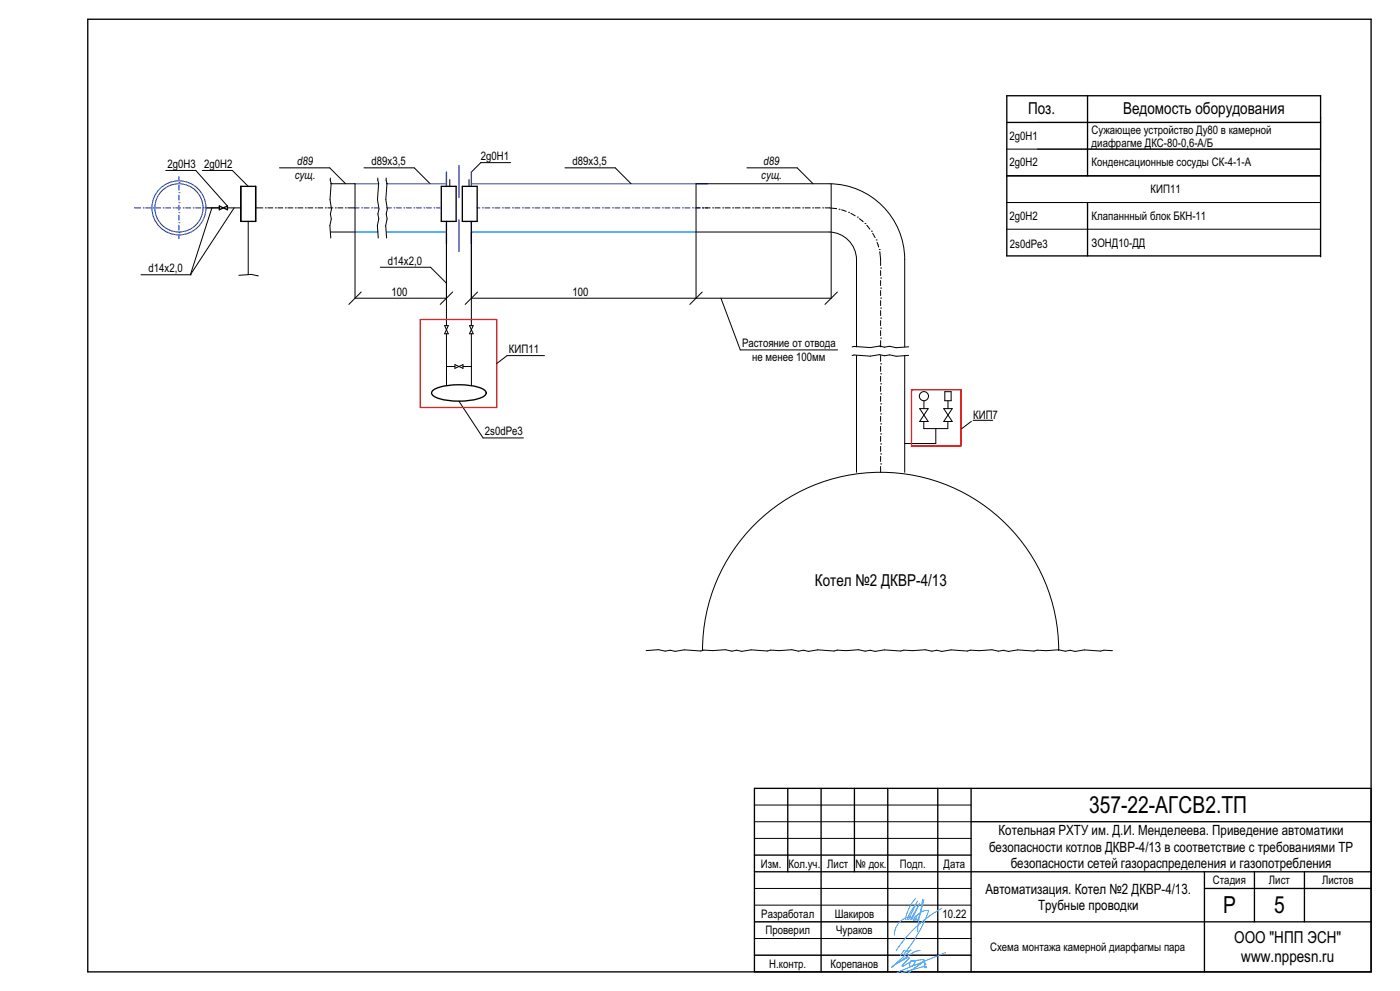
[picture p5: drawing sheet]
<svg xmlns="http://www.w3.org/2000/svg" width="420mm" height="297mm" viewBox="0 0 420 297" stroke-linecap="round" stroke-linejoin="round" font-family="sans-serif">
<g fill="none" stroke="#000" stroke-width=".3">
<path d="M311.2 36.7h85M396.2 35.2v13.1M49.7 51.1h9l9.5 10.7M60.7 51.1h9l4.8 4.7M83.8 50.3h15.1l4.8 4.8M99.1 53.4l.2 1.5-.3 4.9 .5 2.8-.4 1.5 .3 1.5-.4 2 .2 3.7M99.2 55.1h7.3v34.3h27.4M109.2 50.3h15.1l4.7 4.8M113.4 53.4l.2 1.5-.4 4.9 .5 2.8-.3 1.5 .2 1.5-.4 2 .3 3.7M115.9 53.4l.2 1.5-.4 4.9 .5 2.8-.3 1.5 .2 1.5-.4 2 .3 3.7M134.9 53.8v2M140.7 53.8v2"/>
<path d="M153.2 48.7h-9l-2.8 2.9M169.5 50.3h15.1l4.7 4.8M224.1 50.3h15.1l4.7 4.8M249.4 55.1v34.3h-108M302 44.7h94.2M302 52.7h94.2M61.8 62.3h4M63.6 62.3l-6.5 20 13.1-20M68.2 62.3h4M74.5 66.4v15.9M76.7 62.3h2.2M79.6 62.3h.1"/>
<path d="M80.4 62.3h1.5M82.6 62.3h.1M83.4 62.3h1.5M85.6 62.3h.1M86.4 62.3h1.5M88.6 62.3h.1M89.4 62.3h1.5M91.6 62.3h.1M92.4 62.3h1.5M94.6 62.3h.1M95.4 62.3h1.5M97.6 62.3h.1"/>
<path d="M98.4 62.3h1.5M99.2 69.5h7.3M100.6 62.3h.1M101.4 62.3h1.5M103.6 62.3h.1M104.4 62.3h2.1M133.9 66.4v31.2M141.4 66.4v31.2M208.8 69.5h40a8.4 8.4 0 0 1 8.2 8.2v26.3M208.8 62.3h1.2M210.8 62.3h.1M211.5 62.3h1.5"/>
<path d="M213.8 62.3h.1M214.5 62.3h1.5M216.8 62.3h.1M217.5 62.3h1.5M219.8 62.3h.1M220.5 62.3h1.5M222.8 62.3h.1M223.5 62.3h1.5M225.8 62.3h.1M226.5 62.3h1.5M228.8 62.3h.1M229.5 62.3h1.5"/>
<path d="M231.8 62.3h.1M232.5 62.3h1.5M234.8 62.3h.1M235.5 62.3h1.5M237.8 62.3h.1M238.5 62.3h1.5M240.8 62.3h.1M241.5 62.3h1.5M243.8 62.3h.1M244.5 62.3h1.5M246.8 62.3h.1M247.5 62.3l3.5 .2"/>
<path d="M251.7 62.7h.1M252.4 62.9l1.5 .5M254.6 63.6h.1M255.3 63.9l1.3 .8M257.2 65.1h.1M257.8 65.5l1.2 1M259.5 67h.1M260 67.5l1 1.2M261.4 69.3h.1M261.8 69.9l.7 1.3M262.8 71.9h.1M263.1 72.6l.5 1.4"/>
<path d="M263.8 74.8h.1M263.9 75.5h.1M264 75.5l.2 4.1M302 60.7h94.2M302 68.7h94.2M42.3 82.3h15.1M71.7 82.5l3.7-.3 2 .5M77.4 82.7h.1M108.4 87.5l-3.8 3.7M114.1 80.1h15.1l4.7 4.8M133.4 97.6h1.1l-1.1 2.4h1.1zM135.8 87.5l-3.7 3.7"/>
<path d="M140.9 97.6h1.1l-1.1 2.4h1.1zM143.3 87.5l-3.7 3.7M208.8 89.4v-34.3h40a22.8 22.8 0 0 1 22.6 22.6v26.3M210.7 87.5l-3.7 3.7M216.3 89.4l5.8 15.5h29.2M251.2 87.5l-3.7 3.7M264.2 98.3h.1M264.2 95.3h.1M264.2 92.3h.1M264.2 89.3h.1M264.2 86.3h.1M264.2 83.3h.1"/>
<path d="M264.2 80.3h.1M264.2 81.1v1.5M264.2 84.1v1.5M264.2 87.1v1.5M264.2 90.1v1.5M264.2 93.1v1.5M264.2 96.1v1.5M264.2 99.1v1.5M133.9 100l.1 15.6M134 109.8h2.5M136.5 109.3l2.4 1.1v-1.1l-2.4 1.1zM138.9 109.8h2.5"/>
<path d="M141.4 100v15.6M163.4 106.6h-11.3l-3.1 2.3M257 106.5v35M264.2 118h.1M264.2 115h.1M264.2 112h.1M264.2 109h.1M264.2 106.5v1.8M264.2 109.8v1.5M264.2 112.8v1.5M264.2 115.8v1.5M264.2 118.8v1.5"/>
<path d="M264.2 101.3h.1M264.2 102.1v1.9M271.4 106.5v35M272.6 106.5l-3.7 .3-2-.5-1.5 .3-1.5-.3-2.8 .4-4.9-.3-.6 .2M272.6 103.9l-3.7 .3-2-.4-1.5 .3-1.5-.4-2.8 .5-4.9-.4-.6 .2M283.4 117.4h1.9v2.7h-1.9zM137.7 120.2l7.2 11h12.1M264.2 139h.1M264.2 136h.1M264.2 133h.1M264.2 130h.1M264.2 127h.1"/>
<path d="M264.2 124h.1M264.2 121h.1M264.2 121.8v1.5M264.2 124.8v1.5M264.2 127.8v1.5M264.2 130.8v1.5M264.2 133.8v1.5M264.2 136.8v1.5M264.2 139.8v1.7M275.9 122.5l2.6 3.8h-2.6l2.6-3.8zM277.1 126.3v2.2h7.2v-2.2M277.2 120.1v2.4"/>
<path d="M280.7 128.5v4.4h-9.3M283.1 122.5l2.6 3.8h-2.6l2.6-3.8zM284.4 120.1v2.4M291.4 126.3l-3.1 2.3M291.9 126h5.9M193.8 195l3.8-.3 2 .4 1.4-.2 1.5 .3 2.8-.4 4.9 .3 1-.3 2.6 .2 3.8-.3 2 .4 1.4-.2 1.5 .3 2.8-.4 4.9 .3 1-.3 2.6 .2 3.8-.3 2 .5 1.4-.3 1.5 .3 2.8-.4 4.9 .3 1-.3 2.6 .2 3.8-.3 2 .5 1.4-.3 1.5 .3 2.8-.4 4.9 .3 1-.3 2.6 .2 3.8-.3 2 .5 1.4-.3 1.5 .3 2.8-.4 4.9 .3 1-.3 2.6 .2 3.8-.3 2 .5 1.4-.3 1.5 .3 2.8-.4 4.9 .3 1-.2 2.6 .1 3.8-.3 2 .5 1.4-.3 1.5 .3 2.8-.4 4.9 .3 1-.2 2.5 .1M210.8 195a53.4 53.4 0 0 1 53.4-53.5 53.4 53.4 0 0 1 53.4 53.5M226.3 251.3h65M226.3 246.3h65M226.3 241.3h65M226.3 276.3h65M226.3 271.3h65"/>
<path d="M226.3 266.3h65M226.3 286.3h65M226.3 281.3h65"/>
<circle cx="277.2" cy="118.7" r="1.37"/>
</g>
<g fill="none" stroke="#000" stroke-width=".4">
<path d="M26.3 5.8h385v285.5h-385zM302 36.7h94.2M326.3 28.7v24M72.2 55.8h4.5v10.6h-4.5zM132.4 55.9l4.4-.1v10.6h-4.4zM138.7 55.8h4.5v10.6h-4.5zM65.8 61.8l2.4 1.1v-1.1l-2.4 1.1zM326.3 60.7v16M396.2 76.7h-94.2v-48h94.2v48.2M129.9 117a17.6 17.6 0 0 1 11.5-1.4l2.1 .4a3.1 3.1 0 0 1 2.4 1.8 3.7 3.7 0 0 1-3.4 2 21.5 21.5 0 0 1-12.1-.9 1.11 1.11 0 0 1-.5-1.9zM236.3 236.3v25M246.3 236.3v55"/>
<path d="M256.3 236.3v25M266.3 236.3v55M281.3 236.3v55M291.3 236.3v55M411.3 236.3h-185v55M226.3 256.3h65M291.3 246.3h120M226.3 261.3h185M291.3 276.3h120M361.3 261.3v30M361.3 266.3h50M376.3 261.3v15"/>
<path d="M391.3 261.3v15"/>
</g>
<g fill="none" stroke="#40a5ff" stroke-width=".3">
<path d="M273.5 275.6l2.3-4.7-2.7 4.8M273.6 275.5a.67 .67 0 0 0-.8-.8 5.7 5.7 0 0 0-4.5 5.6M274 275.7l.5-.2a3.7 3.7 0 0 1 4.1-2.6 42.6 42.6 0 0 1-7.7 13.3M274.2 275.4l-.2 .3M274.6 269.3a13.1 13.1 0 0 0-3 6.3M274.7 274.5a.64 .64 0 0 1 .2 .8 .64 .64 0 0 1-.7 .4zM274.8 270.9a15.6 15.6 0 0 0-2.7 4.8M275 274.8l-.2 1M275.3 270l-2.7 5.6M276 274.1l-.8 1.7M276.2 273.3l-.7 3-.2 2.9M276.8 269.6l-.6 3.7"/>
<path d="M277.2 269.6l-1 3.7M282.6 272.2a38.5 38.5 0 0 0-13.8 12.7M267.9 289.5h.1M271.2 284.8l-1.1 1.6M271.2 284.8h.1M273.2 288.3h.1M273.2 288.3l-2.2 1.2h-.3l2-2.2-.2-.3-3.9 2.1M273.2 288.3l-.4 .9 .1 .3 .5 .1 .9-.8M273.2 284.8a1.59 1.59 0 0 1-2 0M273.2 284.8h.1M273.2 284.8l-5.3 4.7M274.3 288.8h.1"/>
<path d="M275.9 284.8v.1M275.9 284.8l-1.7 .5-6.7 4.6 .4-.4M275.9 284.9h.1M276.9 288.4h.1M276.9 288.4l-4.4 3.1 4.8-3.7-.6-.2-3.4 .5a.71 .71 0 0 1 1.2 .1l-.2 .6M277.2 288.4h.1M277.2 288.4h-.3M277.2 288.4l.3 .6M277.5 289h.1M277.5 289l-.2 .8 .3 .2 .3-.2-.2-.2-7.3 1.9M283.6 285.5l-14.6 6"/>
</g>
<path d="M133.9 51.6v4.2M137.7 49.6v9.6M141.4 51.6v4.2M133.9 66.4v6.6M137.7 65.9v9.5M141.4 66.4v6.6" fill="none" stroke="#00f" stroke-width=".4"/>
<g fill="none" stroke="#00f" stroke-width=".3">
<path d="M53.7 54.7h.1M53.7 57.7h.1M53.7 52.9v1.1M53.7 55.5v1.5M53.7 58.5v1.5M106.5 55.1h7M116 55.1h17.9M141.4 55.1h70.9M40.3 62.3h1.9M43 62.3h.1M43.7 62.3h1.5M46 62.3h.1"/>
<path d="M46.7 62.3h1.5M49 62.3h.1M49.7 62.3h1.5M52 62.3h.1M52.7 62.3h1.5M53.7 60.7h.1M53.7 63.7h.1M53.7 66.7h.1M53.7 69.7h.1M53.7 61.5v1.5M53.7 64.5v1.5M53.7 67.5v1.5"/>
<path d="M53.7 70.5v1M55 62.3h.1M55.7 62.3h1.5M58 62.3h.1M58.7 62.3h1.5M61 62.3h.1M61.7 62.3h1.9M106.5 62.3h1.2M106.5 69.5h7M108.5 62.3h.1M109.2 62.3h1.5M111.5 62.3h.1"/>
<path d="M112.2 62.3h1.3M116 69.5h17.9M116 62.3h1.4M118.2 62.3h.1M118.9 62.3h1.5M121.2 62.3h.1M121.9 62.3h1.5M124.2 62.3h.1M124.9 62.3h1.5M127.2 62.3h.1M127.9 62.3h1.5M130.2 62.3h.1"/>
<path d="M130.9 62.3h1.5M141.4 69.5h67.4M143.2 62.3h.8M144.7 62.3h.1M145.5 62.3h1.5M147.7 62.3h.1M148.5 62.3h1.5M150.7 62.3h.1M151.5 62.3h1.5M153.7 62.3h.1M154.5 62.3h1.5M156.7 62.3h.1"/>
<path d="M157.5 62.3h1.5M159.7 62.3h.1M160.5 62.3h1.5M162.7 62.3h.1M163.5 62.3h1.5M165.7 62.3h.1M166.5 62.3h1.5M168.7 62.3h.1M169.5 62.3h1.5M171.7 62.3h.1M172.5 62.3h1.5M174.7 62.3h.1"/>
<path d="M175.5 62.3h1.5M177.7 62.3h.1M178.5 62.3h1.5M180.7 62.3h.1M181.5 62.3h1.5M183.7 62.3h.1M184.5 62.3h1.5M186.7 62.3h.1M187.5 62.3h1.5M189.7 62.3h.1M190.5 62.3h1.5M192.7 62.3h.1"/>
<path d="M193.5 62.3h1.5M195.7 62.3h.1M196.5 62.3h1.5M198.7 62.3h.1M199.5 62.3h1.5M201.7 62.3h.1M202.5 62.3h1.5M204.7 62.3h.1M205.5 62.3h1.5M207.7 62.3h.1M208.5 62.3h1.5M210.7 62.3h.1"/>
<path d="M211.5 62.3h.8"/>
<circle cx="53.7" cy="62.3" r="8.1"/>
<circle cx="53.7" cy="62.3" r="7.2"/>
</g>
<path d="M126.1 95.8h22.9v26.3h-22.9zM273.4 116.8h14.9v16.9h-14.9z" fill="none" stroke="#f00" stroke-width=".4"/>
<g font-size="7.1">
<text x="326.7" y="243.8">357-22-АГСВ2.ТП</text>
<text x="366.9" y="273.8">P</text>
<text x="382.2" y="273.8">5</text>
</g>
<g font-size="4.9">
<text x="308.4" y="34.3">Поз.</text>
<text x="336.9" y="34.3">Ведомость оборудования</text>
<text x="244.4" y="175.5">Котел №2 ДКВР-4/13</text>
<text x="370.2" y="282.6">ООО &quot;НПП ЭСН&quot;</text>
<text x="372.4" y="288.4">www.nppesn.ru</text>
</g>
<g font-size="4.2">
<text x="299.6" y="250.3">Котельная РХТУ им. Д.И. Менделеева. Приведение автоматики</text>
<text x="296.7" y="255.3">безопасности котлов ДКВР-4/13 в соответствие с требованиями ТР</text>
<text x="303.2" y="260.2">безопасности сетей газораспределения и газопотребления</text>
<text x="295.7" y="268">Автоматизация. Котел №2 ДКВР-4/13.</text>
<text x="311.4" y="272.8">Трубные проводки</text>
</g>
<g font-size="3.5">
<text x="327.5" y="40">Сужающее устройство Ду80 в камерной</text>
<text x="144.2" y="47.9">2g0Н1</text>
<text x="302.8" y="42.1">2g0Н1</text>
<text x="327.5" y="44.2">диафрагме ДКС-80-0,6-А/Б</text>
<text x="50.2" y="50.3">2g0Н3</text>
<text x="61.2" y="50.3">2g0Н2</text>
<text x="88.4" y="53.6">сущ.</text>
<text x="89.1" y="49.5">d89</text>
<text x="111.5" y="49.5">d89x3,5</text>
<text x="171.8" y="49.5">d89x3,5</text>
<text x="228.4" y="53.6">сущ.</text>
<text x="229.1" y="49.5">d89</text>
<text x="302.8" y="49.8">2g0Н2</text>
<text x="327.5" y="49.7">Конденсационные сосуды СК-4-1-А</text>
<text x="345.2" y="57.8">КИП11</text>
<text x="327.5" y="65.9">Клапаннный блок БКН-11</text>
<text x="302.8" y="66">2g0Н2</text>
<text x="303" y="74.4">2s0dPe3</text>
<text x="327.5" y="74.1">ЗОНД10-ДД</text>
<text x="44.6" y="81.5">d14х2,0</text>
<text x="116.4" y="79.3">d14х2,0</text>
<text x="117.4" y="88.6">100</text>
<text x="171.7" y="88.6">100</text>
<text x="152.7" y="105.8">КИП11</text>
<text x="222.6" y="104.1">Растояние от отвода</text>
<text x="225.7" y="108.2">не менее 100мм</text>
<text x="291.9" y="125.5">КИП7</text>
<text x="145.4" y="130.4">2s0dPe3</text>
<text x="228.2" y="260">Изм.</text>
<text x="236.6" y="260">Кол.уч.</text>
<text x="248.2" y="260">Лист</text>
<text x="256.7" y="260">№ док.</text>
<text x="269.9" y="260">Подп.</text>
<text x="283.1" y="260">Дата</text>
<text x="363.9" y="265">Стадия</text>
<text x="380.7" y="265">Лист</text>
<text x="396.6" y="265">Листов</text>
<text x="228.4" y="275">Разработал</text>
<text x="250.4" y="275.1">Шакиров</text>
<text x="282.7" y="275.1">10.22</text>
<text x="229.7" y="280">Проверил</text>
<text x="250.8" y="280">Чураков</text>
<text x="297.1" y="285">Схема монтажа камерной диарфагмы пара</text>
<text x="230.8" y="290">Н.контр.</text>
<text x="249.1" y="290">Корепанов</text>
</g>
</svg>
